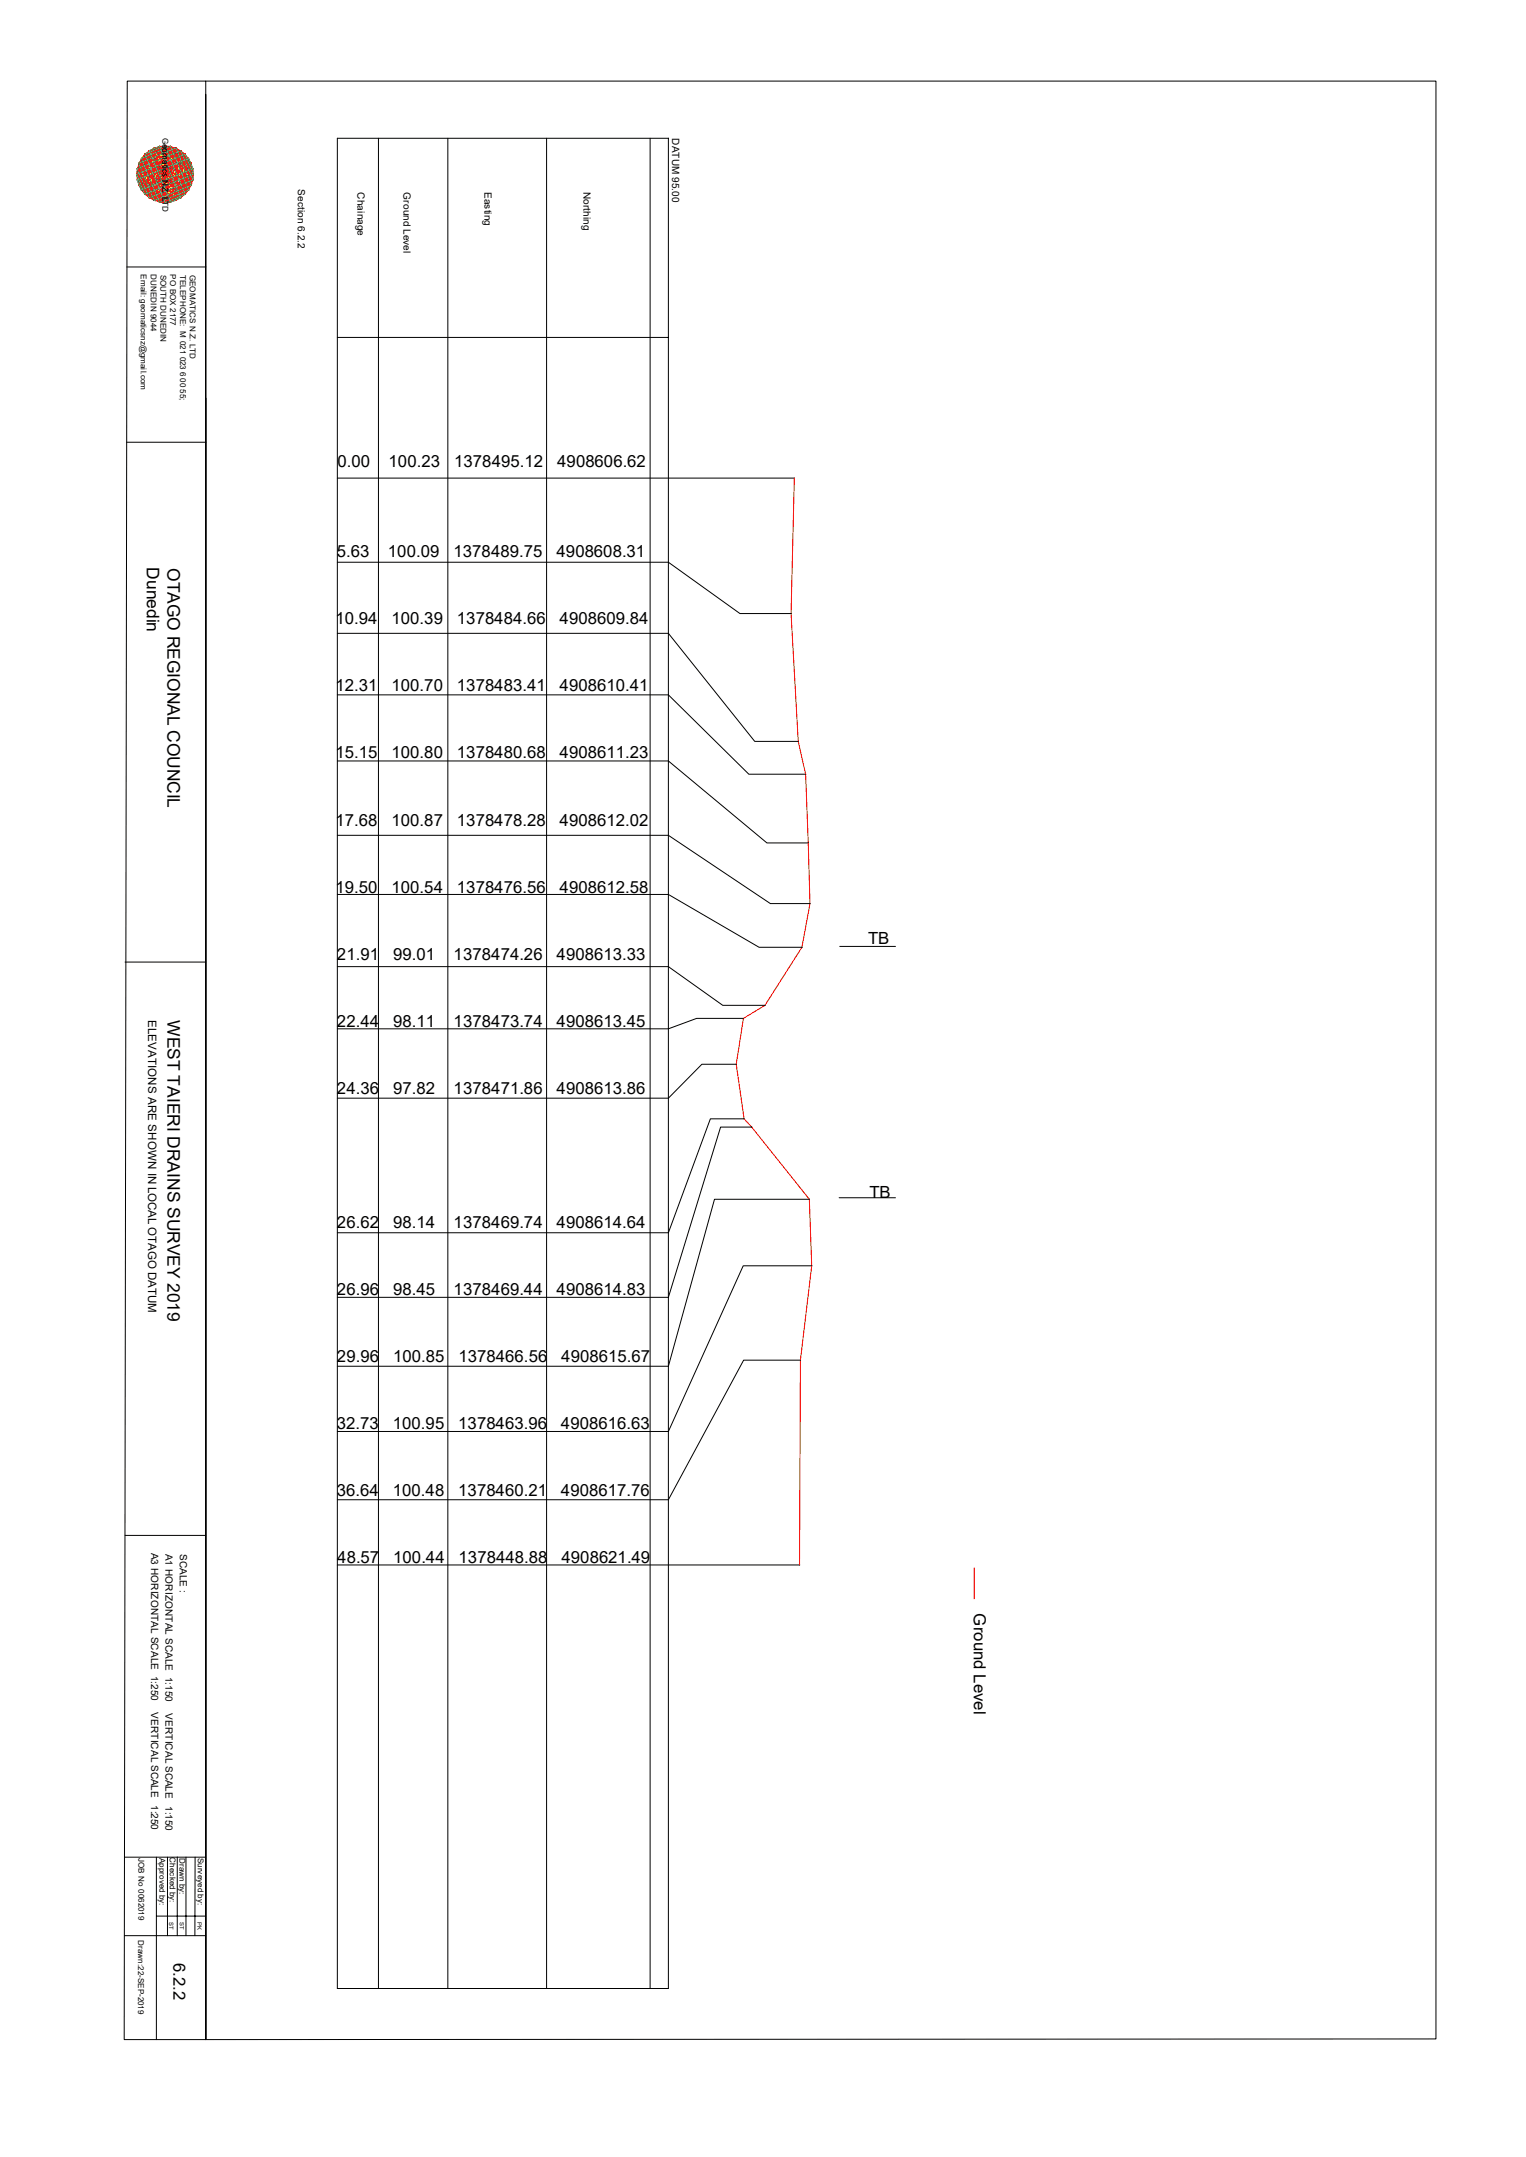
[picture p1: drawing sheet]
<svg xmlns="http://www.w3.org/2000/svg" width="297mm" height="420mm" viewBox="0 0 297 420" stroke-linecap="round" stroke-linejoin="round" font-family="sans-serif">
<g fill="none" stroke="#000" stroke-width=".19">
<path d="M40 18.4v378.7v-381.3h-15.2l-.6 381.3h15.8v-319.6M40 15.8h239.5v381.2l-239.5 .1M65.7 26.9h64.4v360.3h-64.4zM73.7 26.9v360.3M87.2 26.9v360.3M106.4 26.9v360.3M126.5 26.9v360.3M24.7 52h15.4M65.7 65.7h64.4M24.6 86.1h15.5M65.7 93.1h88.9M65.7 109.5h64.4l13.9 10h10"/>
<path d="M65.7 123.3h64.4l16.8 21.1h8.5M65.7 135.3h64.4l15.7 15.4h11M65.7 148.2h64.4l19.2 15.9h8.1M156.8 150.7h.1M65.7 162.6h64.4l19.8 13.3h7.8M65.7 174.2h64.4l17.6 10.2h8.4M24.3 187.3h15.7M65.7 188.2h64.4l10.6 7.5h8.2M144.7 198.3h-9.1l-5.5 2h-64.4M163.4 184.3h10.9M143.3 207.2h-6.7l-6.5 6.6h-64.4M144.9 217.8h-6.6l-8.2 22.2h-64.4"/>
<path d="M146.3 219.5h-6l-10.2 33.1h-64.4M157.6 233.5h-18.5l-9 32.5h-64.4M163.3 233.2h11M158 246.5h-13.3l-14.6 32.2h-64.4M155.8 264.8h-11.1l-14.6 27.2h-64.4M24.3 299h15.7M155.7 304.7h-90M24.2 376.9h15.8M24.3 361.6h15.7M30.4 361.6v35.5M30.6 373.1h9.4M32.6 361.6v15.3"/>
<path d="M34.5 361.6v15.3M36.2 361.6v15.3M38 361.6l-.1 15.3"/>
</g>
<path d="M26.6 33.9h5.5v5.6M26.7 32.9h10.8v2.1h-10.8zM27.5 30.9h9.2v6.1h-9.2zM28.2 30h7.8v7.8h-7.8zM29 29.3h6.2v9.2h-6.2zM30 28.8h4.2v10.2h-4.2zM31 28.5h2.2v10.9h-2.2zM32.1 28.4v5.5h5.5M37.2 36.1l.1-4.3h-10.3v4.3h10.3" fill="none" stroke="#545454" stroke-width=".19"/>
<path d="M26.7 35l4.3 4.4 6.5-6.5-4.3-4.4-6.4 6.5M26.7 32.9l6.5 6.5 4.3-4.4-6.5-6.5-4.3 4.4M27 31.8l3-3 7.2 7.3-3 2.9zM27.5 30.9l1.5-1.6 7.7 7.7-1.5 1.5zM28.2 37.8l3.9-3.9 3.9 3.9M28.2 37.9h.1M28.2 30l3.9 3.9 3.9-3.9M32.1 28.4l5.5 5.5-5.5 5.6-5.4-5.6M32.1 28.5l-5.4 5.4M35.2 29.3l1.5 1.6-7.7 7.6-1.5-1.5zM36.1 37.8h.1M37.2 31.8l-3-3-7.2 7.3 3 2.9 7.3-7.2" fill="none" stroke="#ff0" stroke-width=".19"/>
<path d="M26.7 35l10-4.1 .8 2-10 4.1-.8-2M26.7 32.9l8.5-3.6 2.3 5.7-8.5 3.5-2.3-5.6M27 36.1l5.1-2.2-2.1 5.1M27 31.8l3 7.2M27.5 30.9l5.7-2.4 3.5 8.5-5.7 2.4zM28.2 30l3.9-1.6 3.9 9.4-3.9 1.7zM29 29.3l2-.8 4.2 10-2 .9zM30 39l7.3-2.9-5.2-2.2 2.1 5.1M34.2 28.8l-2.1 5.1 5.2-2.1M34.2 28.8l-7.2 3 5.1 2.1-2.1-5.1M34.2 28.8l3 7.3M37.6 33.9l-9.4 3.9-1.6-3.8 9.4-4 1.6 4" fill="none" stroke="#00b85c" stroke-width=".19"/>
<g fill="none" stroke="#f00" stroke-width=".19">
<path d="M26.6 34l10.7 2.1M26.6 33.9l.4 2.2M26.6 33.9l3.4 5.1M26.6 34l7.6 5M26.6 34h.1M26.7 35l10 2M26.7 35l5.4-1.1-4.6 3.1M26.7 32.9h.1M26.7 32.9l.8 4.1M26.7 35h.1M26.7 32.9l4.3 6.5M26.7 35l2.3 3.5"/>
<path d="M26.7 32.9l8.5 5.6M26.7 35l6.5 4.4M27 36.1l9 1.7M27 31.8l10.7 2.1-10.7 2.2M27 31.8l1.2 6M27 31.8l5.1 7.7M27 36.1l1.2 1.7M27 36l5.1 3.5M27 31.8l9 6M27 31.9h.1M27 31.8l-.4 2.2M27.1 36.1h.1"/>
<path d="M27.5 37l7.7 1.5M27.5 30.9l4.6 3-5.4-1M27.5 30.9l1.5 7.6M27.5 30.9h.1M27.5 30.9l5.7 8.5M27.5 37h.1M27.5 37l3.5 2.4M27.5 30.9l-.8 4.1M27.5 30.9l10 2M28.2 30l9.1 1.8M28.2 37.8l6 1.2M28.2 37.8l9-1.7-5.1 3.4"/>
<path d="M28.2 30l1.8 9M28.2 30l6 9M28.2 30.1h.1M28.2 30l-1.2 1.8M28.2 30l9.1 6.1M28.2 37.8l1.8 1.2M28.2 30l-1.2 6.1M28.3 37.8h.1M29 29.3l7.7 1.6M29 38.5l4.2 .9M29 38.5l3.1-4.6-1.1 5.5M29 29.3l2 10.1"/>
<path d="M29 38.5h.1M29 29.3h.1M29 29.3l-2.3 3.6M29 29.3l8.5 5.7M29 29.3l-1.5 7.7M30 28.9h.1M30 28.8l6 1.2M30 39l2.1 .5M30 28.8l2.1 10.7M30 28.8l-1.8 1.2M30 28.8l6 9M30 28.8l-3.4 5.2"/>
<path d="M30 28.8l7.7 5.2M30 28.8l-1.8 9M30.1 39h.1M31 39.4h.1M31 28.5l4.2 .8M31 28.5l1.1 5.4-3.1-4.6M31 28.5h.1M31 28.5l-3.5 2.4M31 28.5l5.7 8.5M31 28.5l-4.3 6.5M31 28.5l6.5 4.4M31 28.5l-2 10"/>
<path d="M32.1 28.4h.1M32.1 28.4l2.1 .4M32.1 28.4l-2.1 .4M32.1 28.4l2.1 10.6M32.1 28.4l-5.1 3.4M32.1 28.4l5.2 7.7M32.1 28.4l-5.1 7.7M32.1 28.4l5.2 3.4M32.1 28.4l-2.1 10.6M32.2 39.5h.1M33.2 28.5h.1M33.2 28.5l-1.1 5.4 3.1-4.6"/>
<path d="M33.2 39.4h.1M33.2 28.5l-4.2 .8M33.2 28.5l2 10M33.2 28.5l-6.5 4.4M33.2 28.5l4.3 6.5M33.2 28.5l3.5 2.4M33.2 28.5l-5.7 8.5M34.2 28.8h.1M34.2 39l-2.1 .5M34.2 28.8l-6 1.2M34.2 28.8l1.8 9M34.2 39h.1"/>
<path d="M34.2 28.8l-7.6 5.2M34.2 28.8l3.4 5.2M34.2 28.8l-6 9M34.2 28.8l1.8 1.2M34.2 28.8l-2.1 10.7M35.2 38.5l-3.1-4.6 1.1 5.5M35.2 38.5l-4.2 .9M35.2 29.3l-7.7 1.6M35.2 29.3l1.5 7.7M35.2 38.5h.1M35.2 29.3l-8.5 5.7M35.2 29.3h.1"/>
<path d="M35.2 29.3l2.3 3.6M35.2 29.3l-2 10.1M36 30h.1M36 37.8l-6 1.2M36 30l-9 1.8M36 30l1.3 6.1M36 37.8l-1.8 1.2M36 30l-9 6.1M36 30l1.3 1.8M36 30l-6 9M36 37.8h.1M36 30l-1.8 9"/>
<path d="M36.7 30.9l-4.6 3 5.4-1M36.7 37l-7.7 1.5M36.7 30.9l-10 2M36.7 30.9l.8 4.1M36.7 37l-3.5 2.4M36.7 30.9l-5.7 8.5M36.7 30.9l-1.5 7.6M36.7 37h.1M37.2 31.8l-10.6 2.1M37.2 31.8l.4 2.2M37.2 31.8h.1M37.2 36h.1"/>
<path d="M37.3 31.8l-9.1 6M37.3 31.8l-5.2 7.7M37.3 36.1l-1.3 1.7M37.3 31.8l-1.3 6M37.5 35l-5.4-1.1 4.6 3.1M37.5 35l-10 2M37.5 32.9h.1M37.5 35h.1M37.5 32.9l-8.5 5.6M37.5 35l-6.5 4.4M37.5 32.9l-4.3 6.5M37.5 35l-2.3 3.5"/>
<path d="M37.5 32.9l-.8 4.1M37.6 34l-7.6 5M37.6 34l-3.4 5M37.6 34l-.3 2.1M154.6 93.1l-.6 26.4 1.4 24.9 1.4 6.3 .8 25.2-1.5 8.5-7.2 11.3-4.2 2.6-1.4 8.9 1.5 10.6 1.5 1.7 11.2 14 .5 13-2.2 18.3-.2 39.9M189.6 305.3v6"/>
</g>
<g font-size="3.4">
<text x="28.6" y="110.5" transform="rotate(90 28.6 110.5)">Dunedin</text>
<text x="32.6" y="110.6" transform="rotate(90 32.6 110.6)">OTAGO REGIONAL COUNCIL</text>
<text x="32.6" y="198.7" transform="rotate(90 32.6 198.7)">WEST TAIERI DRAINS SURVEY 2019</text>
</g>
<g font-size="3.3">
<text x="65.7" y="91">0.00</text>
<text x="75.6" y="91">100.23</text>
<text x="88.4" y="91">1378495.12</text>
<text x="108.4" y="91">4908606.62</text>
<text x="65.5" y="108.5">5.63</text>
<text x="75.5" y="108.5">100.09</text>
<text x="88.3" y="108.5">1378489.75</text>
<text x="108.3" y="108.5">4908608.31</text>
<text x="65.3" y="121.5">10.94</text>
<text x="76.2" y="121.5">100.39</text>
<text x="88.9" y="121.5">1378484.66</text>
<text x="108.9" y="121.5">4908609.84</text>
<text x="65.3" y="134.6">12.31</text>
<text x="76.2" y="134.6">100.70</text>
<text x="88.9" y="134.6">1378483.41</text>
<text x="108.9" y="134.6">4908610.41</text>
<text x="65.3" y="147.7">15.15</text>
<text x="76.2" y="147.7">100.80</text>
<text x="88.9" y="147.7">1378480.68</text>
<text x="108.9" y="147.7">4908611.23</text>
<text x="65.3" y="160.7">17.68</text>
<text x="76.2" y="160.7">100.87</text>
<text x="88.9" y="160.7">1378478.28</text>
<text x="108.9" y="160.7">4908612.02</text>
<text x="65.3" y="173.8">19.50</text>
<text x="76.2" y="173.8">100.54</text>
<text x="88.9" y="173.8">1378476.56</text>
<text x="108.9" y="173.8">4908612.58</text>
<text x="169" y="183.7">TB</text>
<text x="65.6" y="186.9">21.91</text>
<text x="76.5" y="186.9">99.01</text>
<text x="88.3" y="186.9">1378474.26</text>
<text x="108.3" y="186.9">4908613.33</text>
<text x="65.6" y="199.9">22.44</text>
<text x="76.5" y="199.9">98.11</text>
<text x="88.3" y="199.9">1378473.74</text>
<text x="108.3" y="199.9">4908613.45</text>
<text x="65.6" y="213">24.36</text>
<text x="76.5" y="213">97.82</text>
<text x="88.3" y="213">1378471.86</text>
<text x="108.3" y="213">4908613.86</text>
<text x="169.2" y="233.2">TB</text>
<text x="65.6" y="239.1">26.62</text>
<text x="76.5" y="239.1">98.14</text>
<text x="88.3" y="239.1">1378469.74</text>
<text x="108.3" y="239.1">4908614.64</text>
<text x="65.6" y="252.2">26.96</text>
<text x="76.5" y="252.2">98.45</text>
<text x="88.3" y="252.2">1378469.44</text>
<text x="108.3" y="252.2">4908614.83</text>
<text x="65.6" y="265.2">29.96</text>
<text x="76.5" y="265.2">100.85</text>
<text x="89.2" y="265.2">1378466.56</text>
<text x="109.2" y="265.2">4908615.67</text>
<text x="65.5" y="278.3">32.73</text>
<text x="76.5" y="278.3">100.95</text>
<text x="89.2" y="278.3">1378463.96</text>
<text x="109.2" y="278.3">4908616.63</text>
<text x="65.5" y="291.3">36.64</text>
<text x="76.5" y="291.3">100.48</text>
<text x="89.2" y="291.3">1378460.21</text>
<text x="109.2" y="291.3">4908617.76</text>
<text x="65.6" y="304.4">48.57</text>
<text x="76.5" y="304.4">100.44</text>
<text x="89.3" y="304.4">1378448.88</text>
<text x="109.3" y="304.4">4908621.49</text>
<text x="189.5" y="314.2" transform="rotate(90 189.5 314.2)">Ground Level</text>
<text x="33.7" y="382.2" transform="rotate(90 33.7 382.2)">6.2.2</text>
</g>
<text font-size="2.2" x="28.8" y="198.6" transform="rotate(90 28.8 198.6)">ELEVATIONS ARE SHOWN IN LOCAL OTAGO DATUM</text>
<g font-size="1.9">
<text x="130.8" y="26.9" transform="rotate(90 130.8 26.9)">DATUM 95.00</text>
<text x="58" y="36.8" transform="rotate(90 58 36.8)">Section 6.2.2</text>
<text x="69.6" y="37.5" transform="rotate(90 69.6 37.5)">Chainage</text>
<text x="78.5" y="37.5" transform="rotate(90 78.5 37.5)">Ground Level</text>
<text x="94.3" y="37.4" transform="rotate(90 94.3 37.4)">Easting</text>
<text x="113.5" y="37.4" transform="rotate(90 113.5 37.4)">Northing</text>
<text x="29.4" y="302.3" transform="rotate(90 29.4 302.3)">A3 HORIZONTAL SCALE 1:250</text>
<text x="32.2" y="302.5" transform="rotate(90 32.2 302.5)">A1 HORIZONTAL SCALE 1:150</text>
<text x="35" y="302.6" transform="rotate(90 35 302.6)">SCALE :</text>
<text x="29.4" y="333.4" transform="rotate(90 29.4 333.4)">VERTICAL SCALE</text>
<text x="32.2" y="333.6" transform="rotate(90 32.2 333.6)">VERTICAL SCALE</text>
<text x="29.4" y="351.5" transform="rotate(90 29.4 351.5)">1:250</text>
<text x="32.2" y="351.7" transform="rotate(90 32.2 351.7)">1:150</text>
</g>
<g font-size="1.6">
<text x="31.6" y="26.8" transform="rotate(90 31.6 26.8)">Geomatics N.Z. LTD</text>
<text x="27.4" y="53.4" transform="rotate(90 27.4 53.4)">Email: geomaticsnz@gmail.com</text>
<text x="29.3" y="53.4" transform="rotate(90 29.3 53.4)">DUNEDIN 9044</text>
<text x="31.2" y="53.5" transform="rotate(90 31.2 53.5)">SOUTH DUNEDIN</text>
<text x="33.1" y="53.4" transform="rotate(90 33.1 53.4)">PO BOX 2177</text>
<text x="35.1" y="53.5" transform="rotate(90 35.1 53.5)">TELEPHONE: M 021 023 6 00 55;</text>
<text x="37" y="53.5" transform="rotate(90 37 53.5)">GEOMATICS N.Z. LTD</text>
<text x="27" y="361.8" transform="rotate(90 27 361.8)">JOB No 0062019</text>
<text x="31" y="361.7" transform="rotate(90 31 361.7)">Approved by:</text>
<text x="33.1" y="361.6" transform="rotate(90 33.1 361.6)">Checked by:</text>
<text x="35" y="361.8" transform="rotate(90 35 361.8)">Drawn by:</text>
<text x="38.5" y="361.7" transform="rotate(90 38.5 361.7)">Surveyed by:</text>
<text x="26.9" y="377.7" transform="rotate(90 26.9 377.7)">Drawn:22-SEP-2019</text>
</g>
<g font-size="1.1">
<text x="32.9" y="374.2" transform="rotate(90 32.9 374.2)">ST</text>
<text x="35" y="374.2" transform="rotate(90 35 374.2)">ST</text>
<text x="38.4" y="374.3" transform="rotate(90 38.4 374.3)">PK</text>
</g>
</svg>
